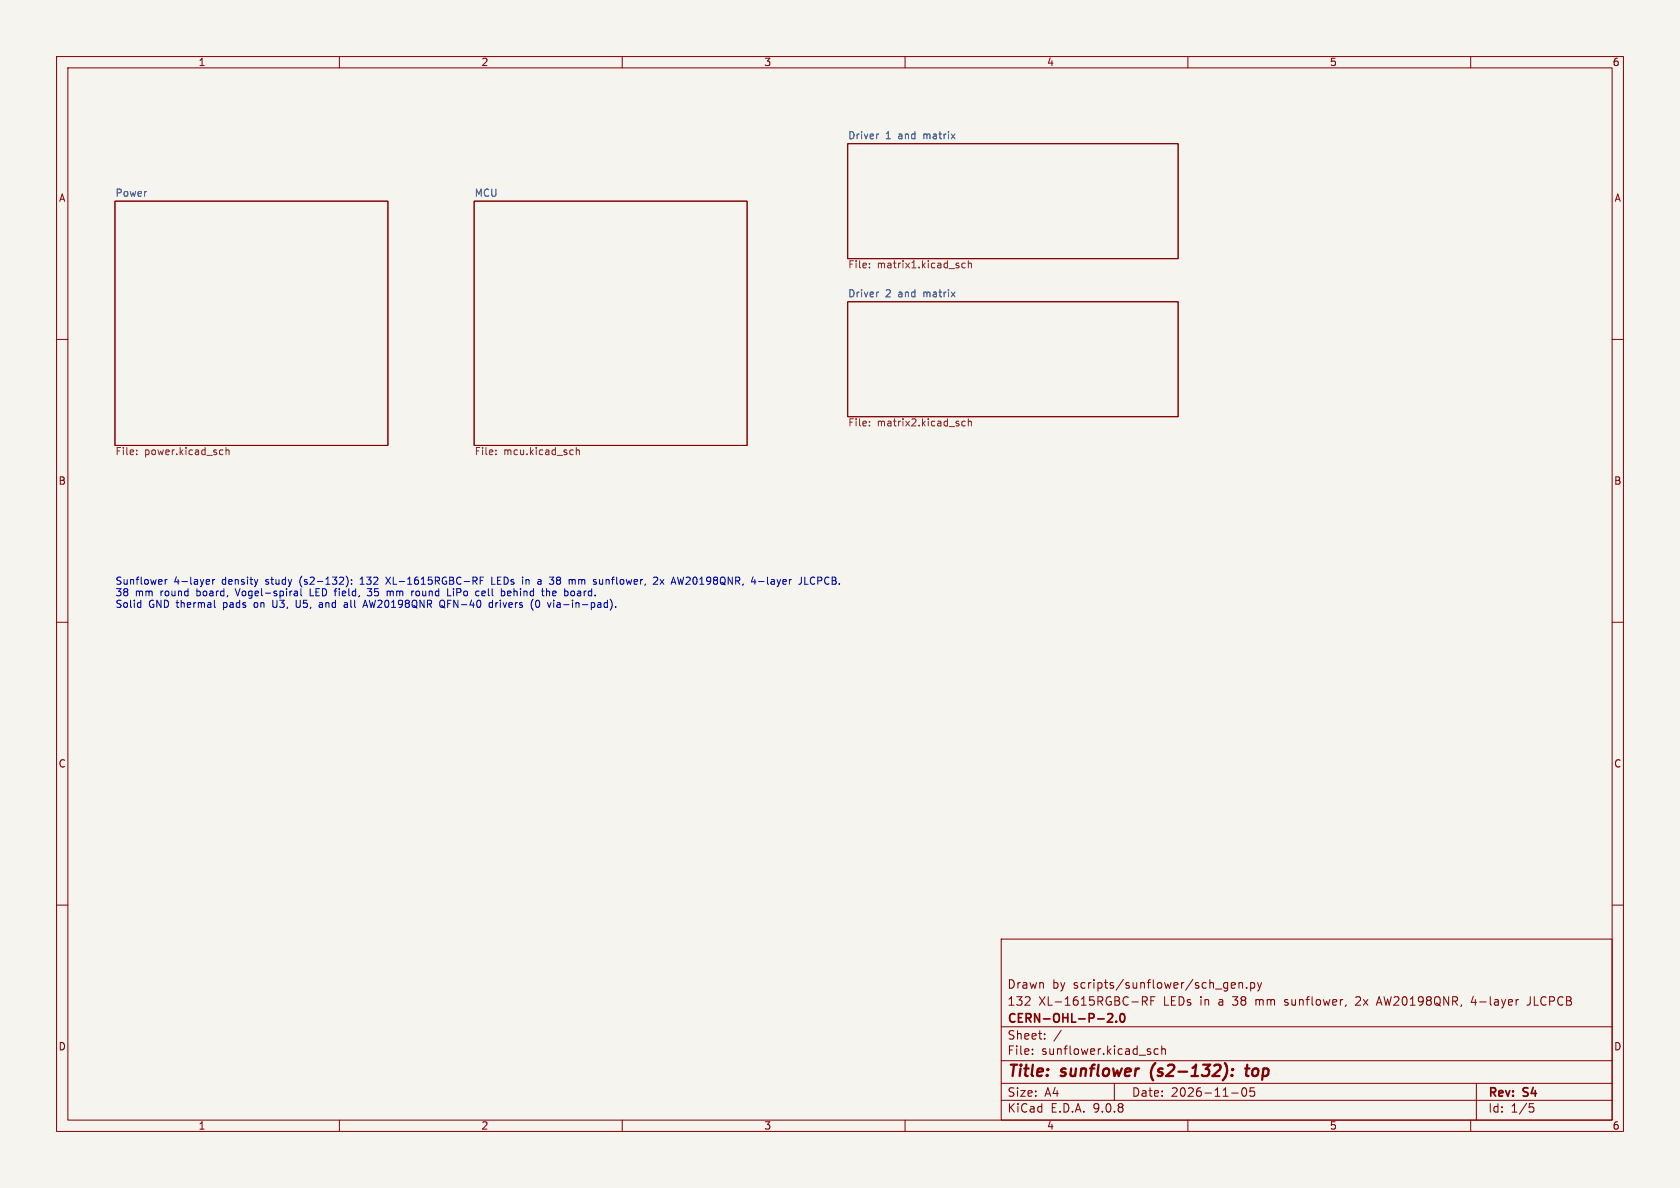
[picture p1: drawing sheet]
<svg xmlns="http://www.w3.org/2000/svg" width="297mm" height="210mm" viewBox="0 0 297 210" stroke-linecap="round" stroke-linejoin="round" font-family="sans-serif">
<path d="M0 0h297v210h-297z" fill="#f5f4ef" stroke="#f5f4ef" stroke-width=".18"/>
<g fill="none" stroke="#840000" stroke-width=".18">
<path d="M10 10h277v190h-277zM12 12h273v186h-273zM60 10v2M110 10v2M160 10v2M210 10v2M260 10v2M20.3 35.6h48.3v43.1h-48.3zM83.8 35.6h48.3v43.1h-48.3zM149.9 25.4h58.4v20.3h-58.4zM149.9 53.3h58.4v20.4h-58.4zM10 60h2"/>
<path d="M285 60h2M10 110h2M285 110h2M10 160h2M177 166h108v32h-108zM202 177l.7-.1 .1-.2-.1-.4-.2-.1h-.5v1.5M202.3 177l.5 .7M203.5 176.9h.5M204.2 176.2h-.7v1.5M217.7 174.2l.7-.1-.1-.3-.4-.1-.2 .2v.7h.6M219 173.8l.2-.1 .4 .1 .1 .9M219 173.7v1"/>
<path d="M220.4 174.6v.1M221.1 173.8l.4-.1 .3 .3v.4l-.1 .2h-.6M221.1 173.7v1.5M222.3 173.7l.4 1M222.7 174.7l-.2 .4-.2 .1M223 173.7l-.3 1M227.1 177.6l.1 .1M227.2 176.8v.3M238 177.6l-.2 .3M239.9 176.2l-.2 .1M240.5 176.8l-.9 .9h.9M243.5 177.3h.7"/>
<path d="M243.8 176.2l-.5 1.5M260.5 176.1l-.4 1.1h.9M268.3 176.7h.2M270.5 176.2v1.1a.48 .48 0 0 1-.5 .4M285 160h2M60 198v2M110 198v2M160 198v2M177 194.5h108M177 191.5h108M177 187.5h108M177 181.5h108"/>
<path d="M182.5 186.3v.1M182.5 185.5v.1M184.7 183.6v.1M184.7 182.8v.1M187.6 182.1l-1.3 2M197 191.5v3M204.7 185.5l-.4-.1-.3 .3v.4l.2 .2h.5M205.4 185.5l.2-.1 .4 .1v.9M205.4 184.9v1.5M210 198v2M217.7 193.2h1.2M219.7 192.4l.2-.1a.81 .81 0 0 1 .6 .6 .81 .81 0 0 1-.3 .8l-.2 .1a.81 .81 0 0 1-.3-1.4z"/>
<path d="M221.7 192.3h-.7v.7l.2-.1h.5l.1 .3-.1 .5-.2 .1-.5-.1M260 198v2M261 191.5v6.5M270.4 195.1h.7M270.5 195.7h.4l.3 .3-.2 .5-.5 .1"/>
</g>
<path d="M203.5 189.3l.1 1.1M216.6 188l.2 .5a2.33 2.33 0 0 1-.1 1.6M217.8 190l.1 .1-.1 .1M217.8 190l-.1 .1 .1 .1M217.8 190v.2M217.9 189v.2M217.9 189l.1 .1-.1 .1M217.9 189l-.1 .1 .1 .1M220.1 188.9h.8M220.5 188.2l-.2 1.7 .1 .2 .3 .1" fill="none" stroke="#840000" stroke-width=".4"/>
<path d="M195.8 179.3l.6-.1 .2 .1 .1 .3-.9 1.1h.9M198.1 179.3l.2-.1a.81 .81 0 0 1 .6 .6 .81 .81 0 0 1-.3 .8l-.1 .1a.81 .81 0 0 1-.4-1.4zM197.3 180.5v.2" fill="none" stroke="#840000" stroke-width=".3"/>
<g fill="none" stroke="#725600" stroke-width=".18">
<path d="M153.7 47.2v.2M153.7 46.6v.1M170.6 46.6l-.3-.1-.3 .3 .2 .5h.4M171.2 46.6l.2-.1 .3 .1v.8M171.2 46.1v1.3M24.2 79.6v.1M39 79.5l.4 .1M40 79.7l.1-.2 .3 .1 .1 .8M40 79.1v1.3M87.7 79.6v.1M101.2 79.5l.1 .1M101.9 79.7l.2-.2 .3 .1v.8"/>
<path d="M101.9 79.1v1.3M153.7 74.5v.1M153.7 75.2v.1M170.6 74.5l-.3-.1-.3 .3 .2 .5h.4M171.2 74v1.3M171.2 74.6l.2-.2 .3 .1v.8M24.2 80.3v.1M39.4 80.3l-.4 .1M87.7 80.3v.1M101.3 80.3l-.1 .1"/>
</g>
<path d="M155.3 23.7l-.2 .1M155.3 51.6l-.2 .1" fill="none" stroke="#006464" stroke-width=".18"/>
<g fill="none" stroke="#0000c2" stroke-width=".18">
<path d="M24.5 106.5l.4 .1M24.9 106.1v1.3M24.9 107.3l-.4 .1M29.2 102.4v.9M29.6 102.4l-.4 .3M36.6 102.4l.4 .1 .1 .2-.7 .2M37 103.2l-.4 .1M37.6 102.4v.9M37.9 106.1v1.1l.2 .2M38 102.4l-.4 .3M41.6 104.1l.4 1.2M45.6 102.4l-.3 .9"/>
<path d="M48.2 106.1v1l.3 .3M52 105.1l.2 .2h.4M52 104.5h.5l.1 .8M52.4 106.1v1l.1 .2 .3 .1M52.6 104.8h-.4l-.2 .2M53.2 104.1v1l.2 .2M54.8 104.1v1.2h.6M56.5 106.6h.4M57 106.8l-.4 .1-.2 .2 .2 .3 .4-.1M60.9 107.3h.5M60.9 106.6h.5v.8M61.2 101.8a1.47 1.47 0 0 1 0 1.9"/>
<path d="M61.4 106.8l-.5 .2M62.1 103.2v.1M62.1 102.5v.1M63.7 103.3h.7M63.9 102.2l-.2 .2M64.1 107.4l.5-1.3 .4 1.3M64.3 107h.6M64.9 105.2l.2 .1h.5M65.7 104.1l-.4 .4 .3 .1M68.2 102l.8 1.3M68.5 104.5h.3l.2 .2M69 104.7v.6"/>
<path d="M69 102l-.8 1.3M69.2 104.5l-.2 .2M73 104.5h.2M73.8 104.5l-.3 .2v.4l.3 .2M78 107.1l.7 .4M78.4 106.2a.81 .81 0 0 1-.1 1.2l-.4-.1M79.1 105.3h.6M80.2 104.5v.8M84.9 102.6h.4M85.5 102h-.6v1.3M85.6 104.5h-.2l-.2 .2v.6h.4M85.8 104.8l-.6 .1"/>
<path d="M86.9 102v1.3h.6M87.1 106.6l-.4-.1-.2 .3 .1 .5h.5M87.1 106.1v1.3M87.7 106.5v.9M87.9 106.5l-.2 .3M89.1 104.5l.1 .2-.1 .6M90.3 104.5h-.4l-.2 .2 .1 .6h.5M90.3 104.8l-.6 .1M93 102.4v.9M93.2 102.4l-.2 .2M94.2 107.8l.1 .1M94.8 106.2a.69 .69 0 0 0 .3 1.2l.2-.1 .1-.4-.1-.7"/>
<path d="M95.5 102.4l.2 .2v.7M95.7 103.2l-.5 .1M95.7 102.7l-.5 .1M96.6 104.6l.2-.1h.3l.1 .8M96.6 104.1v1.2M98.6 106.9l-.2 .2 .2 .3M98.6 106.5l-.1 .1M101 104.5h.3l.3 .2-.1 .5-.2 .1h-.3M101.3 102.4l.4 .2v.7M106 102.4l.1 .8h.4M108.8 107.3v.1M115.5 102.1l.5-.1 .3 .4-.8 .9h.8"/>
<path d="M116.7 102.4l.7 .9M117.4 102.4l-.7 .9M120.9 102l-.3 1.3-.3-.9-.2 .9M134.1 102.8h1M141.7 102v.9l-.2 .3M142.3 102v1.3h.6M143.7 102a.68 .68 0 0 0-.5 .6 .68 .68 0 0 0 .5 .7"/>
</g>
<g font-size="2.8" fill="#840000">
<text x="178" y="190.9">Title:</text>
<text x="187.7" y="190.9">sunflower</text>
<text x="204.3" y="190.9">(s2-132):</text>
<text x="221.9" y="190.9">top</text>
</g>
<g font-size="2.1" fill="#840000">
<text x="178" y="178">132</text>
<text x="178" y="175">Drawn</text>
<text x="183.6" y="178">XL-1615RGBC-RF</text>
<text x="186" y="175">by</text>
<text x="189.8" y="175">scripts/sunflower/sch_gen.py</text>
<text x="205.7" y="178">LEDs</text>
<text x="212.3" y="178">in</text>
<text x="215.7" y="178">a</text>
<text x="218.4" y="178">38</text>
<text x="222.5" y="178">mm</text>
<text x="227.8" y="178">sunflower,</text>
<text x="240.5" y="178">2x</text>
<text x="244.5" y="178">AW20198QNR,</text>
<text x="261.3" y="178">4-layer</text>
<text x="271.4" y="178">JLCPCB</text>
<text x="178" y="184">Sheet:</text>
<text x="178" y="181.2">CERN-OHL-P-2.0</text>
<text x="178" y="186.7">File:</text>
<text x="184.1" y="186.7">sunflower.kicad_sch</text>
<text x="178" y="196.9">KiCad</text>
<text x="178" y="194.1">Size:</text>
<text x="184.7" y="194.1">A4</text>
<text x="185.7" y="196.9">E.D.A.</text>
<text x="193.3" y="196.9">9.0.8</text>
<text x="200" y="194.1">Date:</text>
<text x="207" y="194.1">2026-11-05</text>
<text x="263" y="194.3">Rev:</text>
<text x="263" y="196.9">Id:</text>
<text x="267.1" y="196.9">1/5</text>
<text x="269.4" y="194.3">S4</text>
</g>
<g font-size="1.8" fill="#840000">
<text x="35" y="11.9">1</text>
<text x="85" y="11.9">2</text>
<text x="135" y="11.9">3</text>
<text x="185" y="11.9">4</text>
<text x="235" y="11.9">5</text>
<text x="285" y="11.9">6</text>
<text x="10.3" y="35.9">A</text>
<text x="285.3" y="35.9">A</text>
<text x="10.3" y="85.9">B</text>
<text x="285.3" y="85.9">B</text>
<text x="10.3" y="135.9">C</text>
<text x="285.3" y="135.9">C</text>
<text x="10.3" y="185.9">D</text>
<text x="285.3" y="185.9">D</text>
<text x="35" y="199.9">1</text>
<text x="85" y="199.9">2</text>
<text x="135" y="199.9">3</text>
<text x="185" y="199.9">4</text>
<text x="235" y="199.9">5</text>
<text x="285" y="199.9">6</text>
</g>
<g font-size="1.8" fill="#006464">
<text x="149.9" y="24.7">Driver</text>
<text x="156.5" y="24.7">1</text>
<text x="158.9" y="24.7">and</text>
<text x="163.5" y="24.7">matrix</text>
<text x="20.3" y="34.9">Power</text>
<text x="83.8" y="34.9">MCU</text>
<text x="149.9" y="52.6">Driver</text>
<text x="156.5" y="52.6">2</text>
<text x="158.9" y="52.6">and</text>
<text x="163.5" y="52.6">matrix</text>
</g>
<g font-size="1.8" fill="#725600">
<text x="149.9" y="47.5">File:</text>
<text x="155.1" y="47.5">matrix1.kicad_sch</text>
<text x="149.9" y="75.5">File:</text>
<text x="155.1" y="75.5">matrix2.kicad_sch</text>
<text x="20.3" y="80.5">File:</text>
<text x="25.5" y="80.5">power.kicad_sch</text>
<text x="83.8" y="80.5">File:</text>
<text x="89" y="80.5">mcu.kicad_sch</text>
</g>
<g font-size="1.8" fill="#0000c2">
<text x="20.3" y="103.6">Sunflower</text>
<text x="20.3" y="105.6">38</text>
<text x="20.3" y="107.7">Solid</text>
<text x="23.9" y="105.6">mm</text>
<text x="26.3" y="107.7">GND thermal</text>
<text x="28.5" y="105.6">round</text>
<text x="30.7" y="103.6">4-layer</text>
<text x="35" y="105.6">board,</text>
<text x="39.4" y="103.6">density</text>
<text x="39.7" y="107.7">pads</text>
<text x="42.2" y="105.6">Vogel-spiral</text>
<text x="45.4" y="107.7">on</text>
<text x="47.2" y="103.6">study</text>
<text x="48.9" y="107.7">U3,</text>
<text x="53.2" y="107.7">U5,</text>
<text x="53.4" y="103.6">(s2-132):</text>
<text x="55.4" y="105.6">LED field,</text>
<text x="57.5" y="107.7">and</text>
<text x="62.1" y="107.7">all</text>
<text x="64.3" y="103.6">132</text>
<text x="65.8" y="107.7">AW20198QNR</text>
<text x="66.1" y="105.6">35</text>
<text x="69.1" y="103.6">XL-1615RGBC-RF</text>
<text x="69.7" y="105.6">mm</text>
<text x="74.2" y="105.6">round</text>
<text x="79.4" y="107.7">QFN-40</text>
<text x="80.8" y="105.6">LiPo</text>
<text x="86" y="105.6">cell</text>
<text x="88" y="103.6">LEDs</text>
<text x="88.4" y="107.7">drivers</text>
<text x="90.7" y="105.6">behind</text>
<text x="93.6" y="103.6">in</text>
<text x="95.9" y="107.7">(0</text>
<text x="96.5" y="103.6">a</text>
<text x="98.1" y="105.6">the</text>
<text x="98.9" y="103.6">38</text>
<text x="99.2" y="107.7">via-in-pad).</text>
<text x="102.3" y="105.6">board.</text>
<text x="102.4" y="103.6">mm</text>
<text x="107" y="103.6">sunflower,</text>
<text x="117.8" y="103.6">2x</text>
<text x="121.3" y="103.6">AW20198QNR,</text>
<text x="135.6" y="103.6">4-layer</text>
<text x="144.2" y="103.6">JLCPCB.</text>
</g>
</svg>
